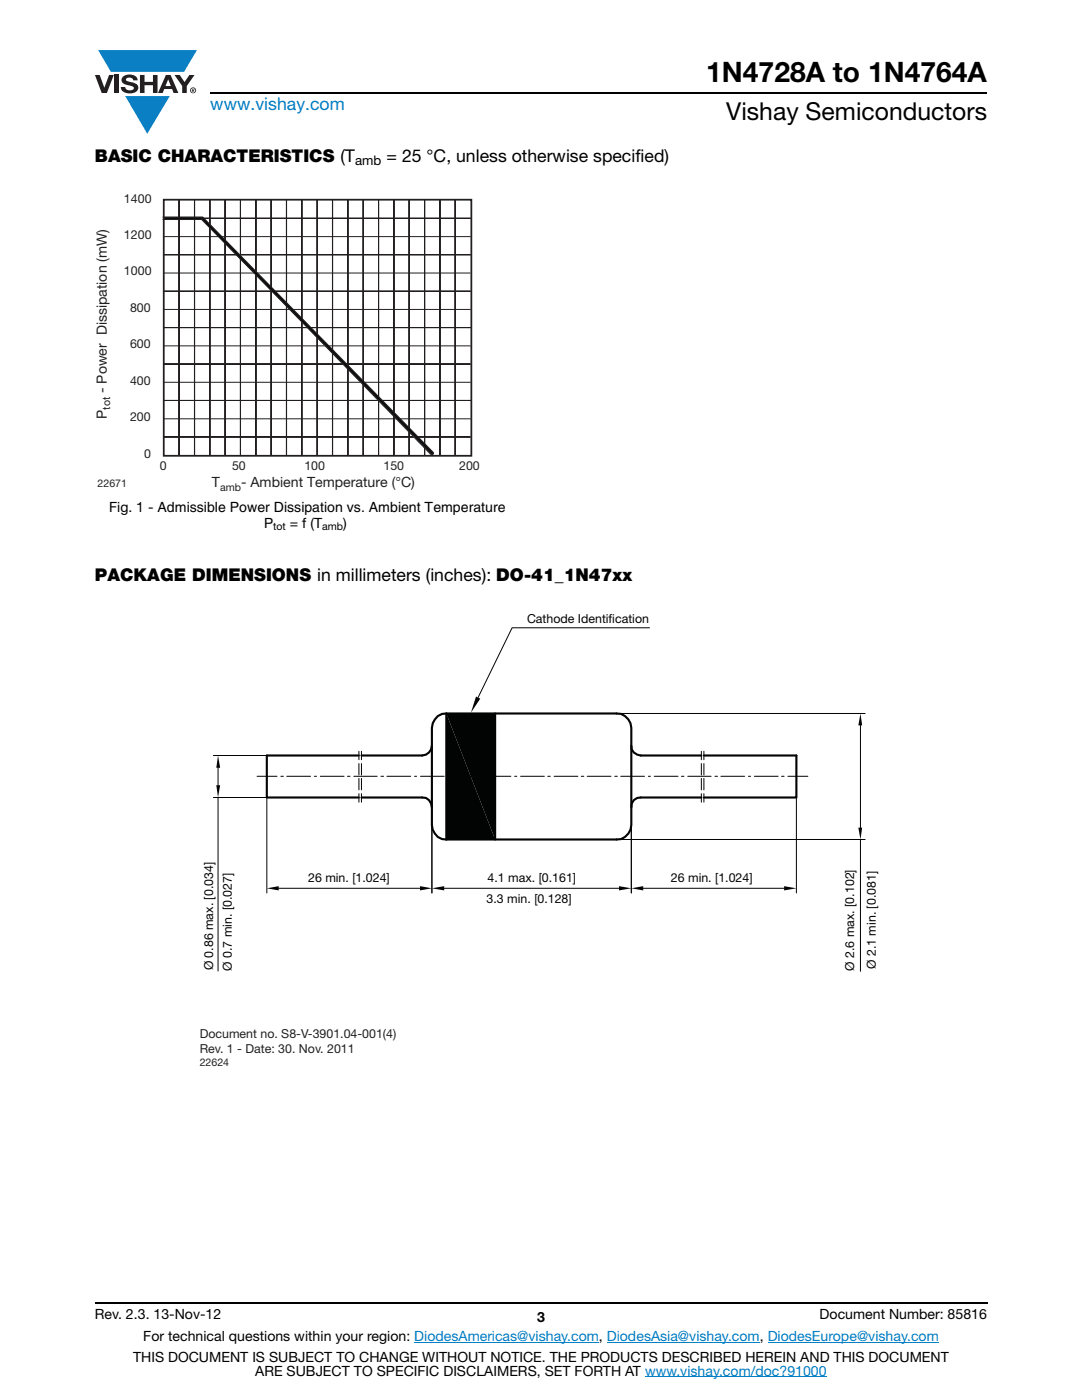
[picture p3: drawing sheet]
<svg xmlns="http://www.w3.org/2000/svg" width="216mm" height="279mm" viewBox="0 0 216 279" stroke-linecap="round" stroke-linejoin="round" font-family="sans-serif">
<g fill="#0a7fc3">
<path d="M19.6 10h19.7l-2.6 4.3h-1.1h-13.5z"/>
<path d="M25 19.2h8.9l-4.5 7.5z"/>
</g>
<g fill="#231f20">
<path d="M18.9 15h1l.9 2.5 1-2.5h.9l-1.4 3.6h-1z"/>
<path d="M22.9 15h.9v3.6h-.9z"/>
<path d="M24.6 15.3a2.1 2.1 0 0 1 2.8 .3l.1 .4h-.9a.79 .79 0 0 0-.7-.5 .79 .79 0 0 0-.8 .4l.3 .3 1 .2a1.08 1.08 0 0 1 1.2 1 1.08 1.08 0 0 1-1.1 1.2 1.73 1.73 0 0 1-2.4-1.2h.9a.96 .96 0 0 0 .8 .6 .96 .96 0 0 0 .9-.4 1.31 1.31 0 0 0-1.2-.6 1.03 1.03 0 0 1-1.1-.6 1.03 1.03 0 0 1 .2-1.1z"/>
<path d="M27.9 15h.9v1.3h1.7v-1.3h.9v3.6h-.9v-1.6h-1.7v1.6h-.9z"/>
<path d="M34.8 15h1.1l.9 1.4 1-1.4h1l-1.5 2.2v1.4h-.9v-1.4z"/>
<path d="M33.6 15.9l.5 1.3h-1.1zM33.1 15l-1.6 3.6h1l.3-.8h1.5l.3 .8h1l-1.6-3.6z"/>
<path d="M38.1 18a.46 .46 0 0 1 .9 0 .46 .46 0 0 1-.9 0zM37.9 18a.6 .6 0 0 0 1.2 0 .6 .6 0 0 0-1.2 0z"/>
<path d="M38.4 17.8h.2v.2h-.2zM38.3 17.7v.7h.1v-.3l.4 .3-.2-.3 .2-.2-.1-.2z"/>
</g>
<path d="M42 18.6h155M18.9 260h178.1" fill="none" stroke="#000" stroke-width=".36"/>
<path d="M82.7 267.9h36.8M121.1 267.9h30.5M128.7 274.8h36.3M153.2 267.9h34.1" fill="none" stroke="#007ec4" stroke-width=".2"/>
<path d="M18.9 38.4h76.8v60.1h-76.8z" fill="#fff"/>
<path d="M32.7 87.2h61.2zM32.7 79.9h61.2zM32.7 72.6l61.2 .1zM32.7 65.4h61.2zM32.7 58.1h61.2zM32.7 50.8l61.2 .1zM32.7 43.5l61.2 .1z" fill="#020303"/>
<path d="M32.7 58.1h61.2zM32.7 50.8l61.2 .1zM32.7 43.5l61.2 .1zM32.7 79.9h61.2zM32.7 72.6l61.2 .1zM32.7 65.4h61.2zM32.7 87.2h61.2z" fill="none" stroke="#221e1f" stroke-width=".2"/>
<path d="M32.7 54.5h61.2M32.7 47.2h61.2M32.7 76.3h61.2M32.7 69h61.2M32.7 61.7h61.2M32.7 83.6h61.2" fill="none" stroke="#231f20" stroke-width=".2"/>
<path d="M35.7 39.9v50.9zM38.8 39.9v50.9zM41.9 39.9v50.9zM44.9 39.9v50.9zM51 39.9l.1 50.9zM54.1 39.9v50.9zM57.2 39.9v50.9zM60.2 39.9v50.9zM66.3 39.9l.1 50.9zM69.4 39.9v50.9zM72.5 39.9v50.9zM75.5 39.9v50.9zM81.6 39.9l.1 50.9zM84.7 39.9v50.9zM87.8 39.9v50.9zM90.8 39.9v50.9z" fill="#020303"/>
<g fill="none" stroke="#221e1f" stroke-width=".2">
<path d="M35.7 39.9v50.9zM38.8 39.9v50.9zM41.9 39.9v50.9zM44.9 39.9v50.9zM51 39.9l.1 50.9zM54.1 39.9v50.9zM57.2 39.9v50.9zM60.2 39.9v50.9zM66.3 39.9l.1 50.9zM69.4 39.9v50.9zM72.5 39.9v50.9zM75.5 39.9v50.9z"/>
<path d="M81.6 39.9l.1 50.9zM84.7 39.9v50.9zM87.8 39.9v50.9zM90.8 39.9v50.9z"/>
</g>
<path d="M48 39.9v50.9zM63.3 39.9v50.9zM78.6 39.9v50.9z" fill="#020303"/>
<path d="M48 39.9v50.9zM63.3 39.9v50.9zM78.6 39.9v50.9z" fill="none" stroke="#221e1f" stroke-width=".2"/>
<path d="M32.7 43.3l7.8 .1 45.9 47.3v.3h-.3l-45.9-47.3 .1 .1h-7.6l.1-.2z" fill="#282a73"/>
<path d="M35.7 39.9v50.9zM38.8 39.9v50.9zM41.9 39.9v50.9zM44.9 39.9v50.9zM51 39.9l.1 50.9zM54.1 39.9v50.9zM57.2 39.9v50.9zM60.2 39.9v50.9zM66.3 39.9l.1 50.9zM69.4 39.9v50.9zM72.5 39.9v50.9zM75.5 39.9v50.9zM81.6 39.9l.1 50.9zM84.7 39.9v50.9zM87.8 39.9v50.9zM90.8 39.9v50.9z" fill="#020303"/>
<g fill="none" stroke="#221e1f" stroke-width=".2">
<path d="M35.7 39.9v50.9zM38.8 39.9v50.9zM41.9 39.9v50.9zM44.9 39.9v50.9zM51 39.9l.1 50.9zM54.1 39.9v50.9zM57.2 39.9v50.9zM60.2 39.9v50.9zM66.3 39.9l.1 50.9zM69.4 39.9v50.9zM72.5 39.9v50.9zM75.5 39.9v50.9z"/>
<path d="M81.6 39.9l.1 50.9zM84.7 39.9v50.9zM87.8 39.9v50.9zM90.8 39.9v50.9z"/>
</g>
<path d="M48 39.9v50.9zM63.3 39.9v50.9zM78.6 39.9v50.9z" fill="#020303"/>
<path d="M48 39.9v50.9zM63.3 39.9v50.9zM78.6 39.9v50.9z" fill="none" stroke="#221e1f" stroke-width=".2"/>
<path d="M32.7 43.3l7.8 .1 45.9 46.9v.3h-.3l-45.9-46.9 .1 .1h-7.6l.1-.3z" fill="#020303"/>
<path d="M32.7 43.3l7.8 .1 45.9 46.9v.3h-.3l-45.9-46.9 .1 .1h-7.6l.1-.3z" fill="none" stroke="#231f20" stroke-width=".26"/>
<path d="M32.7 39.9h61.4v51.1h-61.4z" fill="none" stroke="#231f20" stroke-width=".35"/>
<path d="M39.9 122.3h135.4v90.8h-135.4z" fill="#fff"/>
<path d="M158.9 159.2v19M126 164.7v13.5M128.3 177.3h28.2" fill="none" stroke="#020303" stroke-width=".2"/>
<g fill="#020303">
<path d="M126 177.3l2.3-.4v.8z"/>
<path d="M156.5 176.9l2.4 .4-2.4 .4z"/>
</g>
<path d="M126 148.8a1.88 1.88 0 0 0 1.8 2h12.1M139.9 159.2h-12.1a1.76 1.76 0 0 0-1.8 1.9M140.5 150.8h18.4v8.4h-18.4" fill="none" stroke="#020303" stroke-width=".42"/>
<path d="M53.2 159.2v19M139.9 149.9v1.7M139.9 152.4v2.3M139.9 155.3v2.3M139.9 158.4v1.7M140.5 149.9v1.7M140.5 152.4v2.3M140.5 155.3v2.3M140.5 158.4v1.7M55.6 177.3h28.2M86.2 164.7v13.5" fill="none" stroke="#020303" stroke-width=".2"/>
<g fill="#020303">
<path d="M83.8 176.9l2.4 .4-2.4 .4z"/>
<path d="M53.2 177.3l2.4-.4v.8z"/>
</g>
<path d="M123 142.4h49.6M171.7 144.8v20.4M123 167.5h49.6M171.7 167.5v26.3" fill="none" stroke="#020303" stroke-width=".2"/>
<g fill="#020303">
<path d="M171.7 142.4l.3 2.4h-.7z"/>
<path d="M171.3 165.2h.7l-.3 2.3z"/>
</g>
<path d="M86.2 164.7v13.5M88.6 177.3h34.9M126 164.7v13.5" fill="none" stroke="#020303" stroke-width=".2"/>
<g fill="#020303">
<path d="M86.2 177.3l2.4-.4v.8z"/>
<path d="M123.5 176.9l2.5 .4-2.5 .4z"/>
<path d="M89.1 142.4l9.7 25.1h-9.7z"/>
<path d="M89.1 142.4h9.7v25.1z"/>
</g>
<path d="M42.6 150.8h10.6M42.6 159.2h10.6M43.5 153.2v3.5M43.5 159.2v34.6" fill="none" stroke="#020303" stroke-width=".2"/>
<g fill="#020303">
<path d="M43.5 150.8l.4 2.4h-.7z"/>
<path d="M43.2 156.7h.7l-.4 2.5z"/>
</g>
<path d="M71.6 150.8h-18.4v8.4h18.4M72.1 150.8h12.1M72.1 159.2h12.1M84.2 159.2a1.88 1.88 0 0 1 2 1.9M86.2 148.8a2.03 2.03 0 0 1-2 2M89.1 142.4h33.9a2.91 2.91 0 0 1 3 2.9v19.4a2.97 2.97 0 0 1-3 2.8h-33.9M89.1 142.4a2.8 2.8 0 0 0-2.9 2.9v19.4a2.97 2.97 0 0 0 2.9 2.8M89.1 142.4v25.1M98.8 142.4v25.1" fill="none" stroke="#020303" stroke-width=".42"/>
<g fill="none" stroke="#020303" stroke-width=".2">
<path d="M129.6 125.3h-27.4l-6.8 13.9M51.3 154.9h4M56 154.9h.5M57.2 154.9h4.8M62.7 154.9h.5M63.9 154.9h4.8M69.3 154.9h.5M70.6 154.9h4.7M71.6 149.9v1.7M71.6 152.4v2.3M71.6 155.3v2.3M71.6 158.4v1.7"/>
<path d="M72.1 149.9v1.7M72.1 152.4v2.3M72.1 155.3v2.3M72.1 158.4v1.7M76 154.9h.5M77.2 154.9h4.7M82.7 154.9h.4M83.9 154.9h4.7M89.3 154.9h.5M90.6 154.9h4.6M96 154.9h.5M97.2 154.9h4.7"/>
<path d="M102.7 154.9h.4M103.9 154.9h4.7M109.3 154.9h.5M110.6 154.9h4.7M116 154.9h.5M117.2 154.9h4.7M122.7 154.9h.5M123.9 154.9h4.7M129.4 154.9h.4M130.5 154.9h4.8M136 154.9h.5M137.2 154.9h4.7"/>
<path d="M142.7 154.9h.5M143.8 154.9h4.8M149.3 154.9h.5M150.5 154.9h4.8M156 154.9h.5M157.2 154.9h4"/>
</g>
<path d="M95 139l.8 .4-1.8 2.8z" fill="#020303"/>
<text font-size="5.6" x="140.9" y="16.4">1N4728A to 1N4764A</text>
<text font-size="4.9" x="144.9" y="24">Vishay Semiconductors</text>
<text font-size="3.5" fill="#007ec4" x="42" y="21.9">www.vishay.com</text>
<g font-size="3.5">
<text x="18.9" y="32.3">BASIC CHARACTERISTICS (T</text>
<text x="77.1" y="32.3">= 25 °C, unless otherwise specified)</text>
<text x="18.9" y="116">PACKAGE DIMENSIONS in millimeters (inches): DO-41_1N47xx</text>
</g>
<g font-size="2.8" fill="#231f20">
<text x="21.3" y="83.6" transform="rotate(-90 21.3 83.6)">P</text>
<text x="21.3" y="78.4" transform="rotate(-90 21.3 78.4)">- Power Dissipation (mW)</text>
<text x="42.3" y="97.2">T</text>
<text x="48.1" y="97.2">- Ambient Temperature (°C)</text>
</g>
<g font-size="2.8">
<text x="21.8" y="102.1">Fig. 1 - Admissible Power Dissipation vs. Ambient Temperature</text>
<text x="52.7" y="105.3">P</text>
<text x="57.8" y="105.3">= f (T</text>
<text x="68.5" y="105.3">)</text>
<text x="18.9" y="263.3">Rev. 2.3. 13-Nov-12</text>
<text x="107.2" y="263.8">3</text>
<text x="163.6" y="263.3">Document Number: 85816</text>
<text x="28.6" y="267.7">For technical questions within your region: DiodesAmericas@vishay.com, DiodesAsia@vishay.com, DiodesEurope@vishay.com</text>
<text x="26.5" y="271.7">THIS DOCUMENT IS SUBJECT TO CHANGE WITHOUT NOTICE. THE PRODUCTS DESCRIBED HEREIN AND THIS DOCUMENT</text>
<text x="50.9" y="274.6">ARE SUBJECT TO SPECIFIC DISCLAIMERS, SET FORTH AT www.vishay.com/doc?91000</text>
</g>
<text font-size="2.6" x="70.9" y="33">amb</text>
<g font-size="2.5" fill="#231f20">
<text x="24.7" y="40.4">1400</text>
<text x="24.7" y="47.7">1200</text>
<text x="24.7" y="55">1000</text>
<text x="26" y="62.2">800</text>
<text x="26" y="69.5">600</text>
<text x="26" y="76.8">400</text>
<text x="26" y="84.1">200</text>
<text x="28.7" y="91.3">0</text>
<text x="31.9" y="93.8">0</text>
<text x="46.3" y="93.8">50</text>
<text x="60.7" y="93.8">100</text>
<text x="76.5" y="93.8">150</text>
<text x="91.6" y="93.8">200</text>
<text x="39.8" y="207.2">Document no. S8-V-3901.04-001(4)</text>
<text x="39.8" y="210.1">Rev. 1 - Date: 30. Nov. 2011</text>
</g>
<g font-size="2.5" fill="#020303">
<text x="105.2" y="124.3">Cathode Identif</text>
<text x="121.5" y="124.3">ication</text>
<text x="61.5" y="175.9">26 min. [1.024]</text>
<text x="97.3" y="176.1">4.1 max. [0.161]</text>
<text x="133.9" y="175.9">26 min. [1.024]</text>
<text x="97.1" y="180.2">3.3 min. [0.128]</text>
<text x="42.6" y="193.7" transform="rotate(-90 42.6 193.7)">Ø 0.86 max. [0.034]</text>
<text x="46.2" y="193.7" transform="rotate(-90 46.2 193.7)">Ø 0.7 min. [0.027]</text>
<text x="170.4" y="193.7" transform="rotate(-90 170.4 193.7)">Ø 2.6 max. [0.102]</text>
<text x="174.8" y="193.4" transform="rotate(-90 174.8 193.4)">Ø 2.1 min. [0.081]</text>
</g>
<g font-size="2.1" fill="#231f20">
<text x="22" y="81.8" transform="rotate(-90 22 81.8)">tot</text>
<text x="19.5" y="97.2">22671</text>
<text x="43.9" y="97.9">amb</text>
<text x="39.8" y="212.7">22624</text>
</g>
<g font-size="2.1">
<text x="54.5" y="105.8">tot</text>
<text x="64.3" y="105.8">amb</text>
</g>
</svg>
